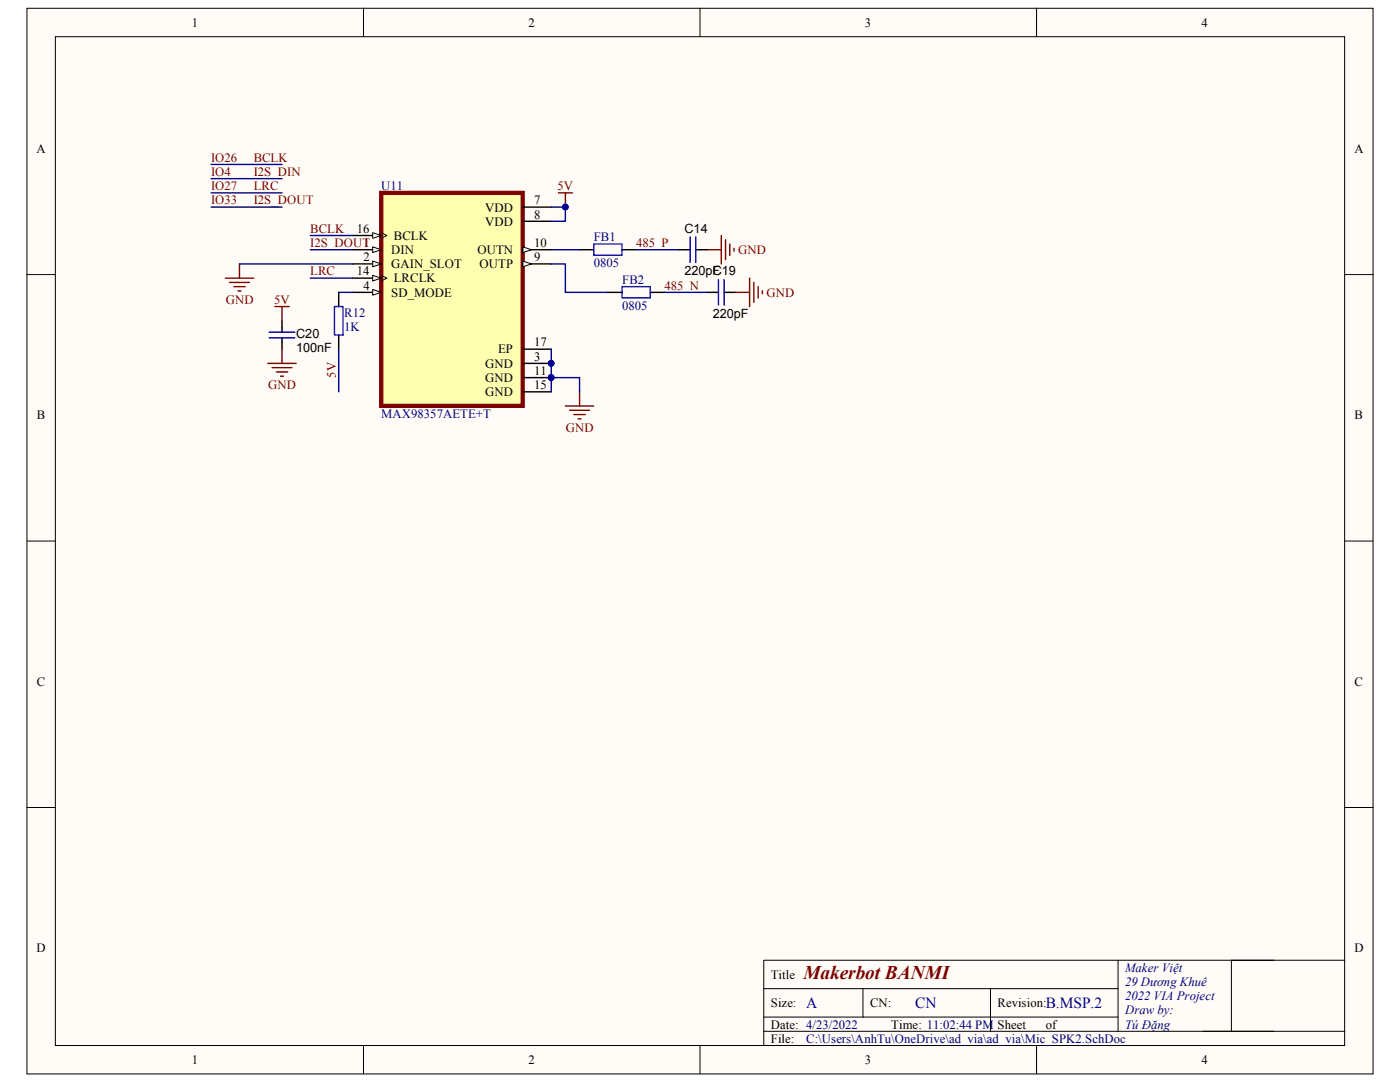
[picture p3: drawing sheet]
<svg xmlns="http://www.w3.org/2000/svg" width="279mm" height="216mm" viewBox="0 0 279 216" stroke-linecap="round" stroke-linejoin="round" font-family="sans-serif">
<path d="M5.4 1.7h268.6v212.6h-268.6z" fill="#fffcf8"/>
<path d="M5.4 1.7h268.6v212.6h-268.6z" fill="none" stroke="#000" stroke-width=".2"/>
<path d="M11.1 7.4h257.3v201.2h-257.3z" fill="#fffcf8"/>
<g fill="none" stroke="#000" stroke-width=".2">
<path d="M11 7.3h257.4v201.3h-257.4zM72.5 1.6v5.7M139.7 1.6v5.7M206.9 1.6v5.7M5.4 54.8h5.6M268.4 54.8h5.6M5.4 108h5.6M268.4 108h5.6M5.4 161.1h5.6M268.4 161.1h5.6M152.4 197.3h70.7M172.2 197.3v5.6"/>
<path d="M197.7 197.3v8.5M223.1 191.6v14.2M254.2 191.6h-101.8v17M268.4 191.6h-22.6v14.2M72.5 208.6v5.7M139.7 208.6v5.7M152.4 205.8h116M152.4 202.9h70.7M206.9 208.6v5.7"/>
</g>
<path d="M76.1 38.5h28.2v42.5h-28.2z" fill-rule="evenodd" fill="#ffffb0" stroke="#800000" stroke-width=".85"/>
<path d="M70.4 47h5.7" fill="none" stroke="#000" stroke-width=".28"/>
<path d="M76.1 46.4l1.1 .6-1.1 .6" fill="none" stroke="#000" stroke-width=".2"/>
<path d="M74.4 46.4l1.7 .6-1.7 .6z" fill="#fffcf8"/>
<path d="M74.4 46.4l1.7 .6-1.7 .6z" fill="none" stroke="#000" stroke-width=".2"/>
<path d="M70.4 49.8h5.7" fill="none" stroke="#000" stroke-width=".28"/>
<path d="M74.4 49.3l1.7 .5-1.7 .6z" fill="#fffcf8"/>
<path d="M74.4 49.3l1.7 .5-1.7 .6z" fill="none" stroke="#000" stroke-width=".2"/>
<path d="M70.4 52.7h5.7" fill="none" stroke="#000" stroke-width=".28"/>
<path d="M74.4 52.1l1.7 .6-1.7 .5z" fill="#fffcf8"/>
<path d="M74.4 52.1l1.7 .6-1.7 .5zM76.1 54.9l1.1 .6-1.1 .6" fill="none" stroke="#000" stroke-width=".2"/>
<path d="M70.4 55.5h5.7" fill="none" stroke="#000" stroke-width=".28"/>
<path d="M74.4 54.9l1.7 .6-1.7 .6z" fill="#fffcf8"/>
<path d="M74.4 54.9l1.7 .6-1.7 .6z" fill="none" stroke="#000" stroke-width=".2"/>
<path d="M70.4 58.3h5.7" fill="none" stroke="#000" stroke-width=".28"/>
<path d="M74.4 57.8l1.7 .5-1.7 .6z" fill="#fffcf8"/>
<path d="M74.4 57.8l1.7 .5-1.7 .6z" fill="none" stroke="#000" stroke-width=".2"/>
<path d="M104.4 41.3h5.6M104.4 44.2h5.6M104.4 49.8h5.6" fill="none" stroke="#000" stroke-width=".28"/>
<path d="M104.4 49.3l1.7 .5-1.7 .6z" fill="#fffcf8"/>
<path d="M104.4 49.3l1.7 .5-1.7 .6z" fill="none" stroke="#000" stroke-width=".2"/>
<path d="M104.4 52.7h5.6" fill="none" stroke="#000" stroke-width=".28"/>
<path d="M104.4 52.1l1.7 .6-1.7 .5z" fill="#fffcf8"/>
<path d="M104.4 52.1l1.7 .6-1.7 .5z" fill="none" stroke="#000" stroke-width=".2"/>
<g fill="none" stroke="#000" stroke-width=".28">
<path d="M67.6 58.3v2.9M115.7 49.8h2.8M121.3 58.3h2.9M124.2 49.8h2.8M129.8 58.3h2.8M135.5 49.8h2.2M138.9 49.8h2.2M141.1 58.3h2.3M144.5 58.3h2.3M56.3 64v2.3M56.3 67.4v2.3M67.6 66.8v2.9"/>
<path d="M104.4 69.7h5.6M104.4 72.5h5.6M104.4 75.3h5.6M104.4 78.2h5.6"/>
</g>
<g fill="#000080" stroke="#000080" stroke-width=".2">
<circle cx="110" cy="72.5" r=".55"/>
<circle cx="110" cy="75.3" r=".55"/>
<circle cx="112.8" cy="41.3" r=".55"/>
</g>
<g fill="none" stroke="#800000" stroke-width=".28">
<path d="M111.4 38.5h2.9M112.8 38.5v2.8M45 55.5h5.6M45.8 56.4h4M46.7 57.2h2.2M47.5 58.1h.6M47.8 52.7v2.8M141.1 49.8h2.8M143.9 47v5.7M144.8 47.8v4M145.6 48.7v2.3M146.5 49.5v.6"/>
<path d="M146.8 58.3h2.8M149.6 55.5v5.7M150.5 56.4v3.9M151.3 57.2v2.3M152.1 58.1v.5M53.5 72.5h5.6M54.3 73.4h4M54.9 61.2h2.8M55.1 74.2h2.3M56 75.1h.6M56.3 61.2v2.8M56.3 69.7v2.8"/>
<path d="M115.7 78.2v2.8M112.8 81h5.7M113.7 81.9h3.9M114.5 82.7h2.3M115.4 83.6h.5"/>
</g>
<path d="M118.5 48.7h5.6v2.2h-5.6zM124.2 57.2h5.6v2.2h-5.6zM137.7 47.3v5.1M138.9 47.3v5.1M143.4 55.8v5.1M144.5 55.8v5.1M53.7 67.4h5.1M53.7 66.3h5.1M66.7 61.2h1.7v5.6h-1.7z" fill="none" stroke="#00f" stroke-width=".28"/>
<g fill="none" stroke="#000080" stroke-width=".28">
<path d="M42.1 32.8h14.2M42.1 35.6h14.2M42.1 38.5h14.2M42.1 41.3h14.2M47.8 52.7h22.6M61.9 47h8.5M61.9 49.8h8.5M61.9 55.5h8.5M67.6 58.3h2.8M110 52.7h2.8v5.6h8.5M110 41.3h2.8v2.9h-2.8M110 49.8h5.7"/>
<path d="M127 49.8h8.5M132.6 58.3h8.5M67.6 69.7v8.5M110 75.3h5.7v2.9M110 69.7v8.5"/>
</g>
<text font-size="3.9" fill="#800000" x="160.4" y="195.3">Makerbot BANMI</text>
<g font-size="3.1" fill="#000080">
<text x="160.9" y="201.2">A</text>
<text x="182.7" y="201.2">CN</text>
<text x="208.7" y="201.2">B.MSP.2</text>
</g>
<g font-size="2.5">
<text x="38.3" y="5.3">1</text>
<text x="105.5" y="5.3">2</text>
<text x="172.6" y="5.3">3</text>
<text x="239.8" y="5.3">4</text>
<text x="7.3" y="30.5">A</text>
<text x="270.3" y="30.5">A</text>
<text x="106.6" y="40.8">7</text>
<text x="71.2" y="46.4">16</text>
<text x="78.6" y="47.8">BCLK</text>
<text x="96.9" y="42.2">VDD</text>
<text x="96.9" y="45">VDD</text>
<text x="106.6" y="43.6">8</text>
<text x="136.6" y="46.4">C14</text>
<text x="72.5" y="49.3">1</text>
<text x="72.5" y="52.1">2</text>
<text x="78.1" y="50.7">DIN</text>
<text x="78.1" y="53.5">GAIN_SLOT</text>
<text x="95.3" y="50.7">OUTN</text>
<text x="95.7" y="53.5">OUTP</text>
<text x="106.6" y="49.3">10</text>
<text x="106.6" y="52.1">9</text>
<text x="71.2" y="54.9">14</text>
<text x="72.5" y="57.8">4</text>
<text x="78.1" y="59.2">SD_MODE</text>
<text x="78.6" y="56.3">LRCLK</text>
<text x="136.6" y="54.9">220pF</text>
<text x="142.2" y="54.9">C19</text>
<text x="142.2" y="63.5">220pF</text>
<text x="59.1" y="70.3">100nF</text>
<text x="59.1" y="67.4">C20</text>
<text x="99.4" y="70.5">EP</text>
<text x="106.6" y="69.1">17</text>
<text x="106.6" y="72">3</text>
<text x="96.9" y="73.4">GND</text>
<text x="96.9" y="76.2">GND</text>
<text x="106.6" y="74.8">11</text>
<text x="106.6" y="77.6">15</text>
<text x="7.4" y="83.6">B</text>
<text x="96.9" y="79">GND</text>
<text x="270.3" y="83.6">B</text>
<text x="7.4" y="136.8">C</text>
<text x="270.3" y="136.8">C</text>
<text x="7.3" y="190">D</text>
<text x="270.3" y="190">D</text>
<text x="153.8" y="195.3">Title</text>
<text x="153.8" y="201">Size:</text>
<text x="173.6" y="201">CN:</text>
<text x="199.1" y="201">Revision:</text>
<text x="153.8" y="205.2">Date: 4/23/2022</text>
<text x="153.8" y="208.1">File:</text>
<text x="177.9" y="205.2">Time: 11:02:44 PM</text>
<text x="199.1" y="205.2">Sheet</text>
<text x="208.7" y="205.2">of</text>
<text x="38.3" y="212.3">1</text>
<text x="105.5" y="212.3">2</text>
<text x="172.6" y="212.3">3</text>
<text x="239.8" y="212.3">4</text>
</g>
<g font-size="2.5" fill="#800000">
<text x="42.1" y="35.1">IO4</text>
<text x="42.1" y="32.3">IO26</text>
<text x="50.6" y="32.3">BCLK</text>
<text x="50.6" y="35.1">I2S_DIN</text>
<text x="42.1" y="37.9">IO27</text>
<text x="42.1" y="40.8">IO33</text>
<text x="50.6" y="37.9">LRC</text>
<text x="50.6" y="40.8">I2S_DOUT</text>
<text x="111.3" y="37.9">5V</text>
<text x="61.9" y="46.4">BCLK</text>
<text x="61.9" y="49.3">I2S_DOUT</text>
<text x="127" y="49.3">485_P</text>
<text x="147.3" y="50.7">GND</text>
<text x="61.9" y="54.9">LRC</text>
<text x="132.6" y="57.8">485_N</text>
<text x="153" y="59.2">GND</text>
<text x="45" y="60.6">GND</text>
<text x="54.7" y="60.6">5V</text>
<text x="53.5" y="77.6">GND</text>
<text x="67.1" y="75.4" transform="rotate(-90 67.1 75.4)">5V</text>
<text x="112.9" y="86.1">GND</text>
</g>
<g font-size="2.5" fill="#000080">
<text x="76.1" y="37.9">U11</text>
<text x="118.5" y="53.3">0805</text>
<text x="118.5" y="48.1">FB1</text>
<text x="124.2" y="56.6">FB2</text>
<text x="68.7" y="66">1K</text>
<text x="68.7" y="63.2">R12</text>
<text x="124.2" y="61.8">0805</text>
<text x="76.1" y="83.3">MAX98357AETE+T</text>
<text x="224.5" y="193.9">Maker Việt</text>
<text x="224.5" y="196.7">29 Dương Khuê</text>
<text x="224.5" y="199.6">2022 VIA Project</text>
<text x="224.5" y="202.4">Draw by:</text>
<text x="160.9" y="208.1">C:\Users\AnhTu\OneDrive\ad_via\ad_via\Mic_SPK2.SchDoc</text>
<text x="224.5" y="205.2">Tú Đặng</text>
</g>
</svg>
